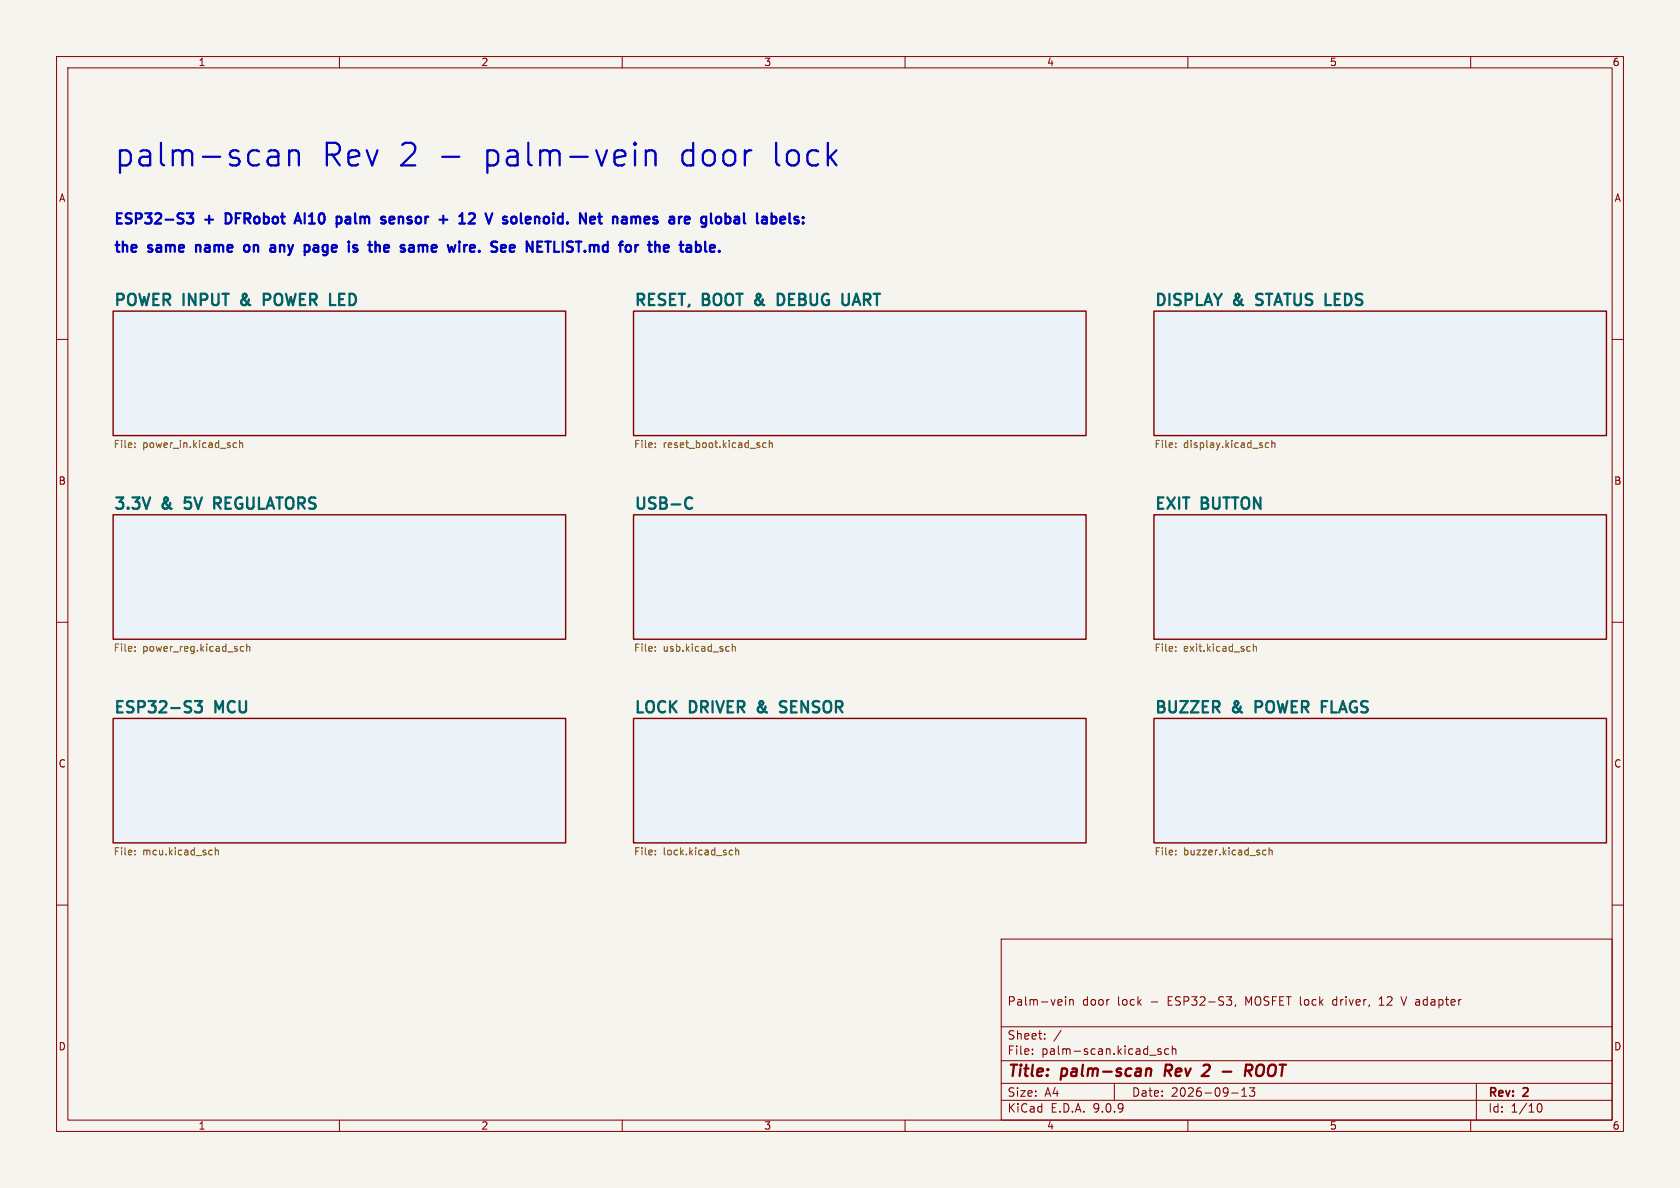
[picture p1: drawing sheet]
<svg xmlns="http://www.w3.org/2000/svg" width="297mm" height="210mm" viewBox="0 0 297 210" stroke-linecap="round" stroke-linejoin="round" font-family="sans-serif">
<path d="M0 0h297v210h-297z" fill="#f5f4ef" stroke="#f5f4ef" stroke-width=".18"/>
<g fill="none" stroke="#840000" stroke-width=".18">
<path d="M10 10h277v190h-277zM12 12h273v186h-273zM60 10v2M110 10v2M160 10v2M210 10v2M260 10v2M10 60h2M285 60h2M10 110h2M285 110h2M10 160h2"/>
<path d="M177 166h108v32h-108zM188.4 176.2v.1M188.4 176.7v1M189.1 176.7v1M189.1 176.8l.2-.1 .4 .1v.9M216.8 176.2h.9l-.5 .6M217.5 176.8l.2 .3v.3l-.2 .3M218.5 177.6l-.2 .3M235.7 176.8v.8M243.8 177.7h.9M244.2 176.2l-.4 .4M247.7 176.2l.5 1.5"/>
<path d="M285 160h2M60 198v2M110 198v2M160 198v2M177 194.5h108M177 191.5h108M177 187.5h108M177 181.5h108M182.5 186.3v.1M182.5 185.5v.1M184.7 183.6v.1M184.7 182.8v.1"/>
<path d="M187.6 182.1l-1.3 2M197 191.5v3M203.2 186.5h1.2M205.2 185.5l-.3-.1-.2 .2v.2l.5 .2v.3h-.5M206.6 185.5l-.4-.1-.3 .3v.4l.1 .2h.6M207.2 185.5l.3-.1 .3 .1 .1 .9M207.2 184.9v1.5M210 198v2M217.7 193.2h1.2M219.5 193.8h.9M219.5 192.7l.5-.4v1.5M220.9 192.3h.9l-.5 .6 .4 .1v.7l-.2 .1h-.4l-.2-.1"/>
<path d="M260 198v2M261 191.5v6.5M271.7 195.7l.2-.5 .2-.1a.81 .81 0 0 1 .6 .6 .81 .81 0 0 1-.3 .8h-.4l-.3-.5"/>
</g>
<path d="M202.7 189.1a.49 .49 0 0 1 .8 .1l-.1 1M202.7 188.9l-.2 1.3M206.1 188.2l-.2 2M213.1 188.2h.5M213.7 189.1l-1.3 1.1h1.3M216.2 189.4h1.5M220.2 189.3h.7a.55 .55 0 0 0 .5-.5 .55 .55 0 0 0-.3-.6h-.8l-.2 2M220.7 189.3l.5 .9M222.7 188.2l-.2 .1a1.48 1.48 0 0 0-.2 1.8l.5 .1" fill="none" stroke="#840000" stroke-width=".4"/>
<g fill="#ebf3f8" stroke="#ebf3f8" stroke-width=".18">
<path d="M20 55h80v22h-80z"/>
<path d="M20 91h80v22h-80z"/>
<path d="M20 127h80v22h-80z"/>
<path d="M112 55h80v22h-80z"/>
<path d="M112 91h80v22h-80z"/>
<path d="M112 127h80v22h-80z"/>
<path d="M204 55h80v22h-80z"/>
<path d="M204 91h80v22h-80z"/>
<path d="M204 127h80v22h-80z"/>
</g>
<path d="M20 55h80v22h-80zM112 55h80v22h-80zM204 55h80v22h-80zM20 91h80v22h-80zM112 91h80v22h-80zM204 91h80v22h-80zM20 127h80v22h-80zM112 127h80v22h-80zM204 127h80v22h-80z" fill="none" stroke="#840000" stroke-width=".25"/>
<g fill="none" stroke="#006464" stroke-width=".4">
<path d="M42.7 53.1l-.1 .2 .1 .4M47.6 52l-1-.1v2M47.6 52.9l-1 .1M60 52.9h.6M60.9 51.9h-.9v2h.9M133.6 53.1l-.1 .2 .1 .4M138.5 52.2l-.5-.3h-.5v2h.5l.5-.3M150.1 51.9l-.1 1.8M222.1 53.8l.3 .1M222.2 52.1l-.1 .2 .1 .4M32.6 89.7l.1 .1M32.7 87.9l-.1 1 .1-.1"/>
<path d="M37.9 87.9l.9 .1M38.4 89l.6 .9M38.8 88.9l-.9 .1M121.5 88a.7 .7 0 0 1 .9 .1M122.4 89.7a.7 .7 0 0 1-.9 .1M34.5 123.9h1.2l-.7 .8a.54 .54 0 0 1 .7 .4v.5l-.2 .2-.8 .1-.2-.2M134.1 125.1l-.1 .2 .1 .4M137.9 125.8l.3 .1 .6-.1M139 124l-.7-.1a.49 .49 0 0 0-.4 .5 .49 .49 0 0 0 .4 .5l.5 .2M222 125h.7M222.7 123.9h-.7v2M233.7 123.9h.9"/>
<path d="M233.7 124.9h.7"/>
</g>
<g fill="none" stroke="#725600" stroke-width=".18">
<path d="M23.8 79v.1M23.8 78.3v.2M41.2 78.9l.2 .2h.4M41.8 78.3h-.4l-.2 .2M42.4 78.4l.1-.1h.3l.1 .8M42.4 77.9v1.2M115.8 79v.1M115.8 78.3v.2M135.4 78.3h-.3l-.3 .2 .2 .6h.4M136 78.4l.2-.1h.3v.8M136 77.9v1.2M207.8 79v.1"/>
<path d="M207.8 78.3v.2M224.3 78.3h-.4l-.2 .2 .1 .6h.5M224.8 78.4l.2-.1h.3l.1 .8M224.8 77.9v1.2M23.8 114.3v.2M23.8 115v.1M43.1 114.3h-.4l-.2 .2 .1 .6h.5M43.6 114.4l.2-.1h.3l.1 .8M43.6 113.9v1.2M115.8 114.3v.2M115.8 115v.1M129.5 114.4l.1-.1h.3l.1 .8"/>
<path d="M129.5 113.9v1.2M207.8 114.3v.2M207.8 115v.1M220.7 114.3h.3M221 115.1h-.3M221.6 114.4l.2-.1h.3v.8M221.6 113.9v1.2M23.8 150.3v.2M23.8 151v.1M37.4 150.3h.1M37.5 151.1h-.1M38.1 149.9v1.2"/>
<path d="M38.1 150.4l.1-.1h.3l.1 .8M115.8 150.3v.2M115.8 151v.1M129.2 150.3h.3M129.5 151.1h-.3M130.1 150.4l.1-.1h.3l.1 .8M130.1 149.9v1.2M207.8 150.3v.2M207.8 151v.1M223.3 150.3h.5M223.3 151.1h.5M224.4 150.4l.1-.1h.3l.1 .8"/>
<path d="M224.4 149.9v1.2"/>
</g>
<g fill="none" stroke="#0000c2" stroke-width=".4">
<path d="M33 37.7h1.1l-.6 .7a.49 .49 0 0 1 .6 .3v.5l-.1 .2-.7 .1-.3-.2M40.3 37.7h-.4v1.8h.4M49 26.8l.2 .3v2.1M49.2 29l-.4 .2M49.2 27.5l-.4 .2M51.1 26.6v2.6M51.1 27a.99 .99 0 0 1 1.7 .1v2.1M52.1 39.5l.6-1.8 .6 1.8M52.2 39h.9M60.2 38.4l.2 .3v.5l-.2 .2M61.7 38.3l-.6 .1M61.7 38.8h-.4a.35 .35 0 0 0-.2 .4 .35 .35 0 0 0 .2 .3h.4"/>
<path d="M68.9 38.9l.8-.2-.1-.3-.5-.1-.2 .3v.8h.7M81.2 39.5h1M81.4 38.1l-.2 .1M91.3 38.7a.49 .49 0 0 0-.5-.4 .49 .49 0 0 0-.4 .4v.5a.49 .49 0 0 0 .4 .3 .49 .49 0 0 0 .5-.3M95.1 38.3l-.5 .2M108.4 38.5a.45 .45 0 0 1 .7 .1v.9M108.4 38.3v1.2M114.2 27a.99 .99 0 0 1 1.7 .1v2.1M114.2 26.6v2.6M116.2 38.4l-.5-.1-.2 .4 .1 .1 .4 .1 .3 .3M116.3 39.3l-.3 .2-.5-.1M125.7 37.7v1.6l.2 .2"/>
<path d="M127.1 38.3a.49 .49 0 0 0-.6 .4v.5a.49 .49 0 0 0 .6 .3M34.7 43.3v1.2M35.2 43.3l-.5 .2M43.3 43.4a.49 .49 0 0 1 .8 .3v.5a.49 .49 0 0 1-.5 .3 .49 .49 0 0 1-.5-.3v-.5zM49.5 43.3v1.2M49.7 43.3l-.2 .2M55.7 43.3h.3l.3 .3v.9M56.3 44.4l-.6 .1M56.3 43.7l-.6 .1M65.1 43.3h.7M75 43.3l.5 .1v.2v.9M84.7 44.3v.2"/>
<path d="M93.1 44.5v-1.8l1 1.8M100.2 44.4h.9M101 42.7l-.6 .1a.43 .43 0 0 0-.2 .4 .43 .43 0 0 0 .4 .4l.5 .1M118.2 43.6l-.2-.3h-.4l-.2 .3 .1 .8h.6M118.2 43.7l-.8 .2M123.2 43.3l.5 .1 .2 .3-.1 .6-.3 .2h-.3"/>
</g>
<g font-size="5.6" fill="#0000c2">
<text x="20" y="29.8">palm-scan</text>
<text x="57" y="29.8">Rev 2</text>
<text x="78.2" y="29.8">-</text>
<text x="86.6" y="29.8">palm-vein</text>
<text x="121.6" y="29.8">door</text>
<text x="138.4" y="29.8">lock</text>
</g>
<g font-size="2.8" fill="#006464">
<text x="20" y="54.2">POWER</text>
<text x="32.5" y="54.2">INPUT</text>
<text x="43.5" y="54.2">&amp;</text>
<text x="48.3" y="54.2">POWER</text>
<text x="60.8" y="54.2">LED</text>
<text x="112" y="54.2">RESET,</text>
<text x="124.3" y="54.2">BOOT</text>
<text x="134.4" y="54.2">&amp;</text>
<text x="139.2" y="54.2">DEBUG</text>
<text x="151.4" y="54.2">UART</text>
<text x="204" y="54.2">DISPLAY</text>
<text x="218.2" y="54.2">&amp;</text>
<text x="223" y="54.2">STATUS LEDS</text>
<text x="20" y="90.2">3.3V</text>
<text x="28.8" y="90.2">&amp;</text>
<text x="33.6" y="90.2">5V</text>
<text x="39.5" y="90.2">REGULATORS</text>
<text x="112" y="90.2">USB-C</text>
<text x="204" y="90.2">EXIT</text>
<text x="212.5" y="90.2">BUTTON</text>
<text x="20" y="126.2">ESP32-S3</text>
<text x="38.1" y="126.2">MCU</text>
<text x="112" y="126.2">LOCK</text>
<text x="122" y="126.2">DRIVER</text>
<text x="134.8" y="126.2">&amp;</text>
<text x="139.6" y="126.2">SENSOR</text>
<text x="204" y="126.2">BUZZER</text>
<text x="218" y="126.2">&amp;</text>
<text x="222.8" y="126.2">POWER</text>
<text x="235.4" y="126.2">FLAGS</text>
</g>
<g font-size="2.8" fill="#840000">
<text x="178" y="190.9">Title:</text>
<text x="187.7" y="190.9">palm-scan</text>
<text x="206.7" y="190.9">Rev</text>
<text x="214.3" y="190.9">2</text>
<text x="223.3" y="190.9">ROOT</text>
</g>
<g font-size="2.5" fill="#0000c2">
<text x="20" y="39.8">ESP32-S3</text>
<text x="36.4" y="39.8">+</text>
<text x="40.9" y="39.8">DFRobot</text>
<text x="54.1" y="39.8">AI10</text>
<text x="62.2" y="39.8">palm</text>
<text x="71" y="39.8">sensor</text>
<text x="82" y="39.8">+</text>
<text x="86.5" y="39.8">12</text>
<text x="92.1" y="39.8">V</text>
<text x="95.9" y="39.8">solenoid.</text>
<text x="110.3" y="39.8">Net</text>
<text x="116.9" y="39.8">names</text>
<text x="127.8" y="39.8">are</text>
<text x="134.3" y="39.8">global</text>
<text x="20" y="44.8">the</text>
<text x="26.4" y="44.8">same</text>
<text x="35.7" y="44.8">name</text>
<text x="45.1" y="44.8">on</text>
<text x="50.5" y="44.8">any</text>
<text x="57.4" y="44.8">page</text>
<text x="66" y="44.8">is</text>
<text x="70.5" y="44.8">the</text>
<text x="76.9" y="44.8">same</text>
<text x="86.2" y="44.8">wire.</text>
<text x="94.7" y="44.8">See</text>
<text x="101.7" y="44.8">NETLIST.md</text>
<text x="119.1" y="44.8">for</text>
<text x="125" y="44.8">the</text>
</g>
<g font-size="2.1" fill="#840000">
<text x="178" y="178">Palm-vein</text>
<text x="191.3" y="178">door</text>
<text x="197.6" y="178">lock</text>
<text x="203.5" y="178">-</text>
<text x="206.7" y="178">ESP32-S3,</text>
<text x="220.6" y="178">MOSFET lock</text>
<text x="236.3" y="178">driver,</text>
<text x="244.7" y="178">12</text>
<text x="248.8" y="178">V adapter</text>
<text x="178" y="184">Sheet:</text>
<text x="178" y="186.7">File:</text>
<text x="184.1" y="186.7">palm-scan.kicad_sch</text>
<text x="178" y="196.9">KiCad</text>
<text x="178" y="194.1">Size:</text>
<text x="184.7" y="194.1">A4</text>
<text x="185.7" y="196.9">E.D.A.</text>
<text x="193.3" y="196.9">9.0.9</text>
<text x="200" y="194.1">Date:</text>
<text x="207" y="194.1">2026-09-13</text>
<text x="263" y="194.3">Rev:</text>
<text x="263" y="196.9">Id:</text>
<text x="267.1" y="196.9">1/10</text>
<text x="269.4" y="194.3">2</text>
</g>
<g font-size="1.8" fill="#840000">
<text x="35" y="11.9">1</text>
<text x="85" y="11.9">2</text>
<text x="135" y="11.9">3</text>
<text x="185" y="11.9">4</text>
<text x="235" y="11.9">5</text>
<text x="285" y="11.9">6</text>
<text x="10.3" y="35.9">A</text>
<text x="285.3" y="35.9">A</text>
<text x="10.3" y="85.9">B</text>
<text x="285.3" y="85.9">B</text>
<text x="10.3" y="135.9">C</text>
<text x="285.3" y="135.9">C</text>
<text x="10.3" y="185.9">D</text>
<text x="285.3" y="185.9">D</text>
<text x="35" y="199.9">1</text>
<text x="85" y="199.9">2</text>
<text x="135" y="199.9">3</text>
<text x="185" y="199.9">4</text>
<text x="235" y="199.9">5</text>
<text x="285" y="199.9">6</text>
</g>
<g font-size="1.8" fill="#725600">
<text x="20" y="79.5">File:</text>
<text x="25.2" y="79.5">power_in.kicad_sch</text>
<text x="112" y="79.5">File:</text>
<text x="117.2" y="79.5">reset_boot.kicad_sch</text>
<text x="204" y="79.5">File:</text>
<text x="209.2" y="79.5">display.kicad_sch</text>
<text x="20" y="115.5">File:</text>
<text x="25.2" y="115.5">power_reg.kicad_sch</text>
<text x="112" y="115.5">File:</text>
<text x="117.2" y="115.5">usb.kicad_sch</text>
<text x="204" y="115.5">File:</text>
<text x="209.2" y="115.5">exit.kicad_sch</text>
<text x="20" y="151.5">File:</text>
<text x="25.2" y="151.5">mcu.kicad_sch</text>
<text x="112" y="151.5">File:</text>
<text x="117.2" y="151.5">lock.kicad_sch</text>
<text x="204" y="151.5">File:</text>
<text x="209.2" y="151.5">buzzer.kicad_sch</text>
</g>
</svg>
